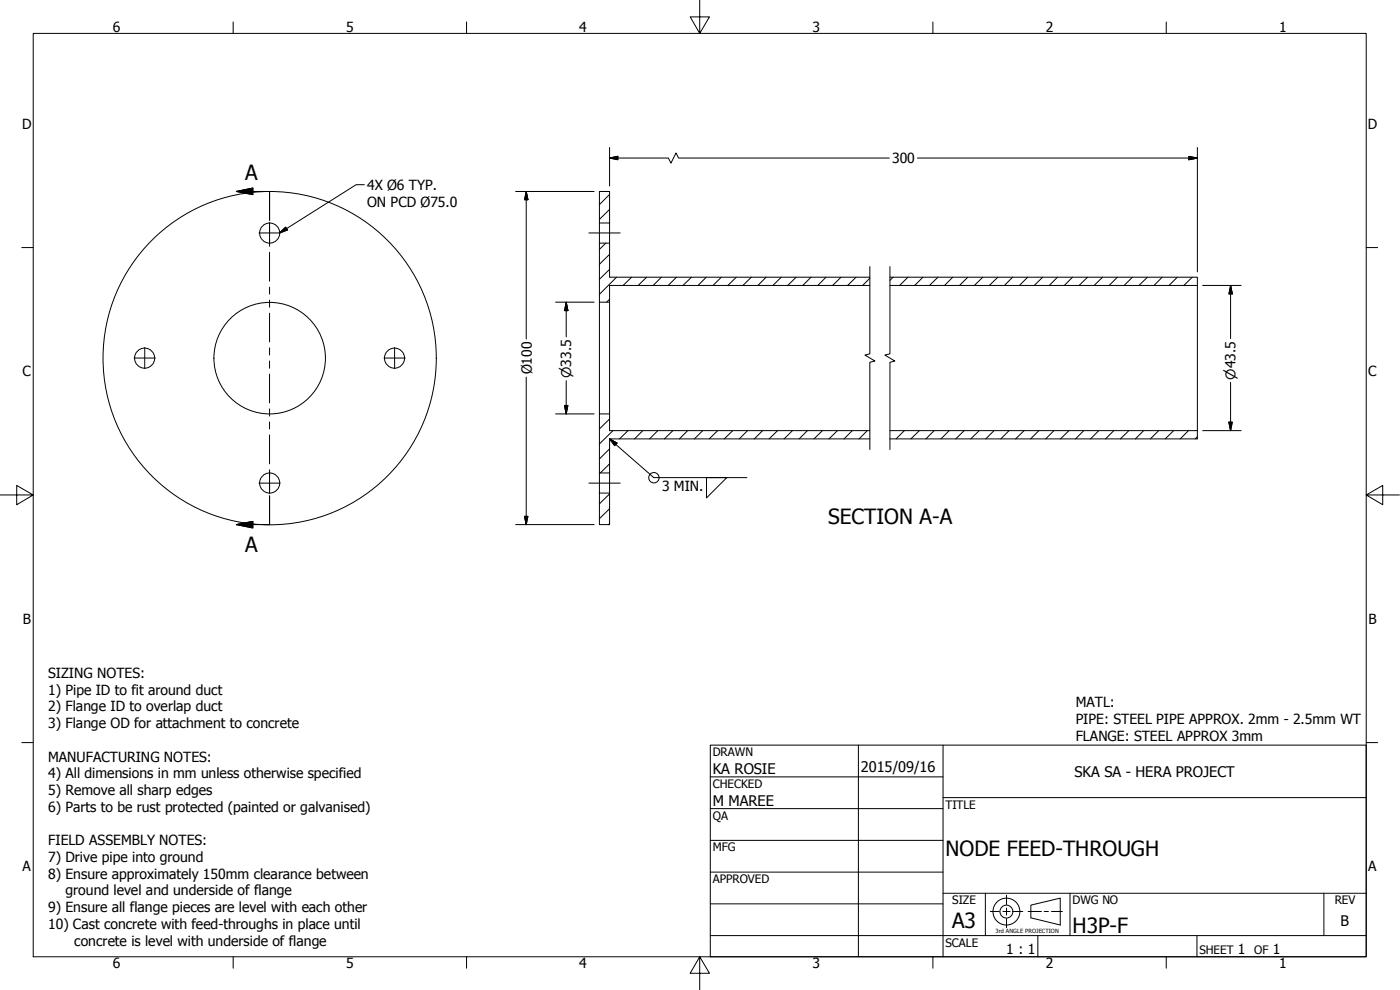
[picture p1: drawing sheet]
<svg xmlns="http://www.w3.org/2000/svg" width="420mm" height="297mm" viewBox="0 0 420 297" stroke-linecap="round" stroke-linejoin="round" font-family="sans-serif">
<!-- layer: Visible (ANSI) -->
<g fill="none" stroke="#000" stroke-width=".3">
<path d="M179.9 57.5h3v9.4h-3zM179.9 66.9v6M182.9 66.9v6M179.9 90.7v33.5M182.9 90.7v38.5h78.1M261 85.6h-78.1v5.1h-3M261 83.2h-78.1v-10.3h-3v17.8M267.1 83.2h92.2v2.4M267.1 85.6h92.2M359.3 85.6v43.6M182.9 124.2h-3v17.7h3v-10.2h78.1M267.1 129.2h92.2v2.5h-92.2"/>
<path d="M179.9 147.9h3v9.5h-3zM179.9 141.9v6M182.9 141.9v6"/>
<circle cx="80.9" cy="69.9" r="3"/>
<circle cx="43.4" cy="107.5" r="3"/>
<circle cx="80.9" cy="107.5" r="50"/>
<circle cx="80.9" cy="107.5" r="16.7"/>
<circle cx="118.4" cy="107.5" r="3"/>
<circle cx="80.9" cy="144.9" r="3"/>
</g>
<!-- layer: Break Line (ANSI) -->
<path d="M261 80v26.2l-1.4 .3 3 1.8-1.6 .4v26.2M267.1 80v26.2l-1.5 .3 2.9 1.8-1.4 .4v26.2" fill="none" stroke="#000" stroke-width=".3"/>
<!-- layer: Section Line (ANSI) -->
<g fill="none" stroke="#000" stroke-width=".3">
<path d="M70.9 57.5l5-1.1v2zM70.9 57.5h10v8.6M80.9 67.9v2.1M80.9 71.8v2.1M80.9 75.7v8.7M80.9 86.2v2.1M80.9 90v2.2M80.9 94v8.6M80.9 104.4v2.1M80.9 108.3v2.2M80.9 112.3v8.6M80.9 122.7v2.1"/>
<path d="M80.9 126.6v2.1M80.9 130.5v8.7M70.9 157.4l5-1v2zM80.9 141v2.1M80.9 144.8v2.2M80.9 148.8v8.6h-10"/>
</g>
<path d="M70.9 57.5l5-1.1zM70.9 57.5l5-1.1v2zM70.9 157.4l5-1zM70.9 157.4l5-1v2z" fill="#000" stroke="#000" stroke-width=".3"/>
<!-- layer: Border (ANSI) -->
<g fill="none" stroke="#000" stroke-width=".3">
<path d="M10 10h400v277.1h-400zM70 6.6v3.4M140 6.6v3.4M210 0v10l-2.9-4.9h5.8l-2.9 4.9M280 6.6v3.4M350 6.6v3.4M6.5 74.3h3.5M410 74.3h3.4M0 148.5h10l-5-2.8v5.7l5-2.9M410 148.5l5 2.9v-5.7l-5 2.8h10M6.5 222.8h3.5M410 222.8h3.4"/>
<path d="M70 287.1v3.4M140 287.1v3.4M210 287.1l2.9 4.9h-5.8l2.9-4.9v9.9M280 287.1v3.4M350 287.1v3.4"/>
</g>
<!-- layer: Title (ANSI) -->
<g fill="none" stroke="#000" stroke-width=".3">
<path d="M213.2 223.6h196.8v63.5h-196.8zM213.2 233.1h69.8M257.6 223.6v63.5M283 239.3h127M283 223.6v63.5M213.2 242.6h69.8M213.2 252.1h69.8M213.2 261.7h69.8M213.2 271.2h69.8M283 268h127M295.7 268v12.7M321.1 268v12.7"/>
<path d="M397.3 268v12.7M213.2 280.7h196.8M311.5 280.7v6.4M359.2 280.7v6.4"/>
</g>
<!-- layer: Hatch (ANSI) -->
<g fill="none" stroke="#000" stroke-width=".3">
<path d="M182.9 58.3l-3 3.1M181.8 72.9l-1.9 2M182.9 76.3l-3 3M182.9 62.9l-3 2.9M182.9 89.8l-.8 .9M182.9 80.8l-3 3M185 83.2l-5.1 5.1M189.5 83.2l-2.5 2.4M194.1 83.2l-2.6 2.4M198.5 83.2l-2.5 2.4M203 83.2l-2.5 2.4M207.5 83.2l-2.5 2.4"/>
<path d="M212 83.2l-2.5 2.4M216.5 83.2l-2.5 2.4M221 83.2l-2.6 2.4M225.5 83.2l-2.6 2.4M229.9 83.2l-2.4 2.4M234.4 83.2l-2.4 2.4M239 83.2l-2.6 2.4M243.4 83.2l-2.5 2.4M247.9 83.2l-2.5 2.4M252.4 83.2l-2.5 2.4M256.9 83.2l-2.5 2.4M261 83.5l-2.1 2.1"/>
<path d="M268 83.2l-.9 .9M272.5 83.2l-2.5 2.4M277 83.2l-2.5 2.4M281.5 83.2l-2.5 2.4M285.9 83.2l-2.4 2.4M290.4 83.2l-2.4 2.4M295 83.2l-2.6 2.4M299.5 83.2l-2.6 2.4M303.9 83.2l-2.5 2.4M308.4 83.2l-2.5 2.4M312.9 83.2l-2.5 2.4M317.4 83.2l-2.5 2.4"/>
<path d="M321.9 83.2l-2.5 2.4M326.4 83.2l-2.6 2.4M330.9 83.2l-2.5 2.4M335.3 83.2l-2.4 2.4M339.9 83.2l-2.5 2.4M344.4 83.2l-2.6 2.4M348.8 83.2l-2.5 2.4M353.3 83.2l-2.5 2.4M357.8 83.2l-2.5 2.4M180 124.2l-.1 .1M182.9 125.7l-3 3M182.9 134.7l-3 3"/>
<path d="M182.9 139.2l-2.8 2.7M184 129.2l-4.1 4M188.5 129.2l-2.6 2.5M192.9 129.2l-2.5 2.5M197.4 129.2l-2.5 2.5M201.9 129.2l-2.5 2.5M206.4 129.2l-2.5 2.5M210.9 129.2l-2.5 2.5M215.4 129.2l-2.5 2.5M219.9 129.2l-2.5 2.5M224.3 129.2l-2.4 2.5M228.9 129.2l-2.5 2.5"/>
<path d="M233.4 129.2l-2.6 2.5M237.8 129.2l-2.5 2.5M242.3 129.2l-2.5 2.5M246.8 129.2l-2.5 2.5M251.3 129.2l-2.5 2.5M255.8 129.2l-2.5 2.5M260.3 129.2l-2.5 2.5M271.4 129.2l-2.5 2.5M275.9 129.2l-2.5 2.5M280.4 129.2l-2.5 2.5M284.9 129.2l-2.5 2.5M289.4 129.2l-2.6 2.5"/>
<path d="M293.9 129.2l-2.6 2.5M298.3 129.2l-2.5 2.5M302.8 129.2l-2.4 2.5M307.3 129.2l-2.5 2.5M311.8 129.2l-2.5 2.5M316.3 129.2l-2.5 2.5M320.8 129.2l-2.5 2.5M325.2 129.2l-2.4 2.5M329.8 129.2l-2.5 2.5M334.3 129.2l-2.5 2.5M338.8 129.2l-2.6 2.5M343.2 129.2l-2.5 2.5"/>
<path d="M347.7 129.2l-2.5 2.5M352.2 129.2l-2.5 2.5M356.7 129.2l-2.5 2.5M359.3 131l-.6 .7M182.9 148.2l-3 3M182.9 152.6l-3 3M182.9 157.1l-.3 .3"/>
</g>
<!-- layer: Sketch Geometry (ANSI) -->
<g fill="none" stroke="#000" stroke-width=".3">
<path d="M297.2 273.5h2.7M301 273.5h2.1M302.1 268.6v2.8M302.1 272.5v2.1M302.1 275.6v2.8M304.2 273.5h2.8M308.5 273.5h4M309.4 271.6l8.8-2.1v8l-8.8-2.1zM313.4 273.5h1.2M315.5 273.5h3.3"/>
<circle cx="302" cy="273.5" r="4"/>
<circle cx="302" cy="273.5" r="1.94"/>
</g>
<!-- layer: Center Mark (ANSI) -->
<path d="M77.7 69.9h6.4M80.9 66.7v6.4M40.3 107.4h6.3M43.4 104.3v6.3M115.3 107.4h6.3M118.4 104.3v6.3M77.7 145h6.4M80.9 141.8v6.3" fill="none" stroke="#000" stroke-width=".3"/>
<!-- layer: Symbol (ANSI) -->
<path d="M83.9 69.9l1.8-1.7zM83.9 69.9l1.8-1.7 .6 .8zM182.9 131.7l2.3 1.3zM182.9 131.7l2.3 1.3-.7 .7z" fill="#000" stroke="#000" stroke-width=".3"/>
<g fill="none" stroke="#000" stroke-width=".3">
<path d="M109.3 55.4h-2.4l-22.8 14.4 2.2-.8-.6-.8-1.7 1.6M182.9 131.7l2.3 1.3-.7 .7zM182.9 131.7l13.3 11.6h28M212 143.3h6.1l-6.1 6.1z"/>
<circle cx="196.2" cy="143.3" r="1.56"/>
</g>
<!-- layer: Dimension (ANSI) -->
<g fill="none" stroke="#000" stroke-width=".3">
<path d="M154.7 57.5h23.6M157.9 57.5l.5 2.4h-1zM157.9 57.5v44.2M182.9 47.4l2.5-.5v1zM182.9 47.4h17.7l.8 1.5 1.5-3 .7 1.5h63.3M182.9 44.2v11.6M275.3 47.4h84M356.8 46.9l2.5 .5-2.5 .5zM359.3 44.2v37.4M166.8 90.7h11.5M169.9 90.7l.5 2.5h-1zM169.9 90.7v10.4"/>
<path d="M360.9 85.6h11.6M369.3 85.6l.5 2.6h-1zM369.3 85.6v16M157.9 113.1v44.3M169.9 114.2v10M369.3 114.7v14.5M166.8 124.2h11.5M169.4 121.7h1l-.5 2.5zM360.9 129.2h11.6M368.8 126.7h1l-.5 2.5zM154.7 157.4h23.6M157.4 154.9h1l-.5 2.5z"/>
</g>
<g fill="#000" stroke="#000" stroke-width=".3">
<path d="M157.9 57.5l.5 2.4zM157.9 57.5l.5 2.4h-1zM182.9 47.4l2.5-.5zM182.9 47.4l2.5-.5v1zM356.8 47.9l2.5-.5zM356.8 46.9l2.5 .5-2.5 .5zM169.9 90.7l.5 2.5zM169.9 90.7l.5 2.5h-1zM369.3 85.6l.5 2.6zM369.3 85.6l.5 2.6h-1zM169.4 121.7l.5 2.5zM169.4 121.7h1l-.5 2.5z"/>
<path d="M368.8 126.7l.5 2.5zM368.8 126.7h1l-.5 2.5zM157.4 154.9l.5 2.5zM157.4 154.9h1l-.5 2.5z"/>
</g>
<!-- layer: Centerline (ANSI) -->
<path d="M176.7 69.9h9.4M176.7 145h9.4" fill="none" stroke="#000" stroke-width=".3"/>
<g font-size="6.3">
<text x="73.6" y="53.9">A</text>
<text x="248.5" y="157.1">SECTION A-A</text>
<text x="73.6" y="165.5">A</text>
<text x="283.8" y="257">NODE FEED-THROUGH</text>
<text x="285.8" y="278.6">A3</text>
<text x="321.9" y="279.8">H3P-F</text>
</g>
<g font-size="4.4">
<text x="213.9" y="232.2">KA ROSIE</text>
<text x="258.4" y="231.6">2015/09/16</text>
<text x="322.5" y="233">SKA SA - HERA PROJECT</text>
<text x="213.9" y="241.9">M MAREE</text>
<text x="402.3" y="277.9">B</text>
</g>
<g font-size="4.2">
<text x="33.8" y="9.6">6</text>
<text x="103.9" y="9.6">5</text>
<text x="173.9" y="9.6">4</text>
<text x="243.8" y="9.6">3</text>
<text x="313.9" y="9.6">2</text>
<text x="383.9" y="9.6">1</text>
<text x="6.7" y="38.7">D</text>
<text x="410.5" y="38.7">D</text>
<text x="267.7" y="48.9">300</text>
<text x="110.2" y="56.9">4X Ø6 TYP.</text>
<text x="110.2" y="62">ON PCD Ø75.0</text>
<text x="6.8" y="113">C</text>
<text x="159.6" y="112.3" transform="rotate(-90 159.6 112.3)">Ø100</text>
<text x="410.7" y="113">C</text>
<text x="198.7" y="147.4">3 MIN.</text>
<text x="6.9" y="187.2">B</text>
<text x="410.7" y="187.2">B</text>
<text x="14.5" y="203.4">SIZING NOTES:</text>
<text x="14.5" y="208.5">1) Pipe ID to fit around duct</text>
<text x="14.5" y="213.5">2) Flange ID to overlap duct</text>
<text x="322.8" y="212.3">MATL:</text>
<text x="14.5" y="218.5">3) Flange OD for attachment to concrete</text>
<text x="322.8" y="217.3">PIPE: STEEL PIPE APPROX. 2mm - 2.5mm WT</text>
<text x="322.8" y="222.4">FLANGE: STEEL APPROX 3mm</text>
<text x="14.5" y="228.5">MANUFACTURING NOTES:</text>
<text x="14.5" y="233.5">4) All dimensions in mm unless otherwise specified</text>
<text x="14.5" y="238.6">5) Remove all sharp edges</text>
<text x="14.5" y="243.6">6) Parts to be rust protected (painted or galvanised)</text>
<text x="14.5" y="253.6">FIELD ASSEMBLY NOTES:</text>
<text x="6.8" y="261.4">A</text>
<text x="14.5" y="258.6">7) Drive pipe into ground</text>
<text x="14.5" y="263.6">8) Ensure approximately 150mm clearance between</text>
<text x="410.7" y="261.4">A</text>
<text x="19.7" y="268.7">ground level and underside of flange</text>
<text x="14.5" y="273.7">9) Ensure all flange pieces are level with each other</text>
<text x="14.5" y="278.7">10) Cast concrete with feed-throughs in place until</text>
<text x="22.3" y="283.7">concrete is level with underside of flange</text>
<text x="302" y="286.3">1 : 1</text>
<text x="371.5" y="286.2">1</text>
<text x="382" y="286.2">1</text>
<text x="33.8" y="290.5">6</text>
<text x="103.9" y="290.5">5</text>
<text x="173.9" y="290.5">4</text>
<text x="243.8" y="290.5">3</text>
<text x="313.9" y="290.5">2</text>
<text x="383.9" y="290.5">1</text>
</g>
<g font-size="4">
<text x="171.4" y="113.5" transform="rotate(-90 171.4 113.5)">⌀33.5</text>
<text x="370.8" y="114" transform="rotate(-90 370.8 114)">⌀43.5</text>
</g>
<g font-size="3.5">
<text x="213.9" y="226.9">DRAWN</text>
<text x="213.9" y="236.4">CHECKED</text>
<text x="213.9" y="245.9">QA</text>
<text x="283.8" y="242.6">TITLE</text>
<text x="213.9" y="255.4">MFG</text>
<text x="213.9" y="265">APPROVED</text>
<text x="285.8" y="271.3">SIZE</text>
<text x="321.9" y="271.3">DWG NO</text>
<text x="400.6" y="271.3">REV</text>
<text x="283.8" y="284">SCALE</text>
<text x="360" y="286.2">SHEET</text>
<text x="376.4" y="286.2">OF</text>
</g>
<text font-size="1.7" x="298.8" y="279.9">3rd ANGLE PROJECTION</text>
</svg>
